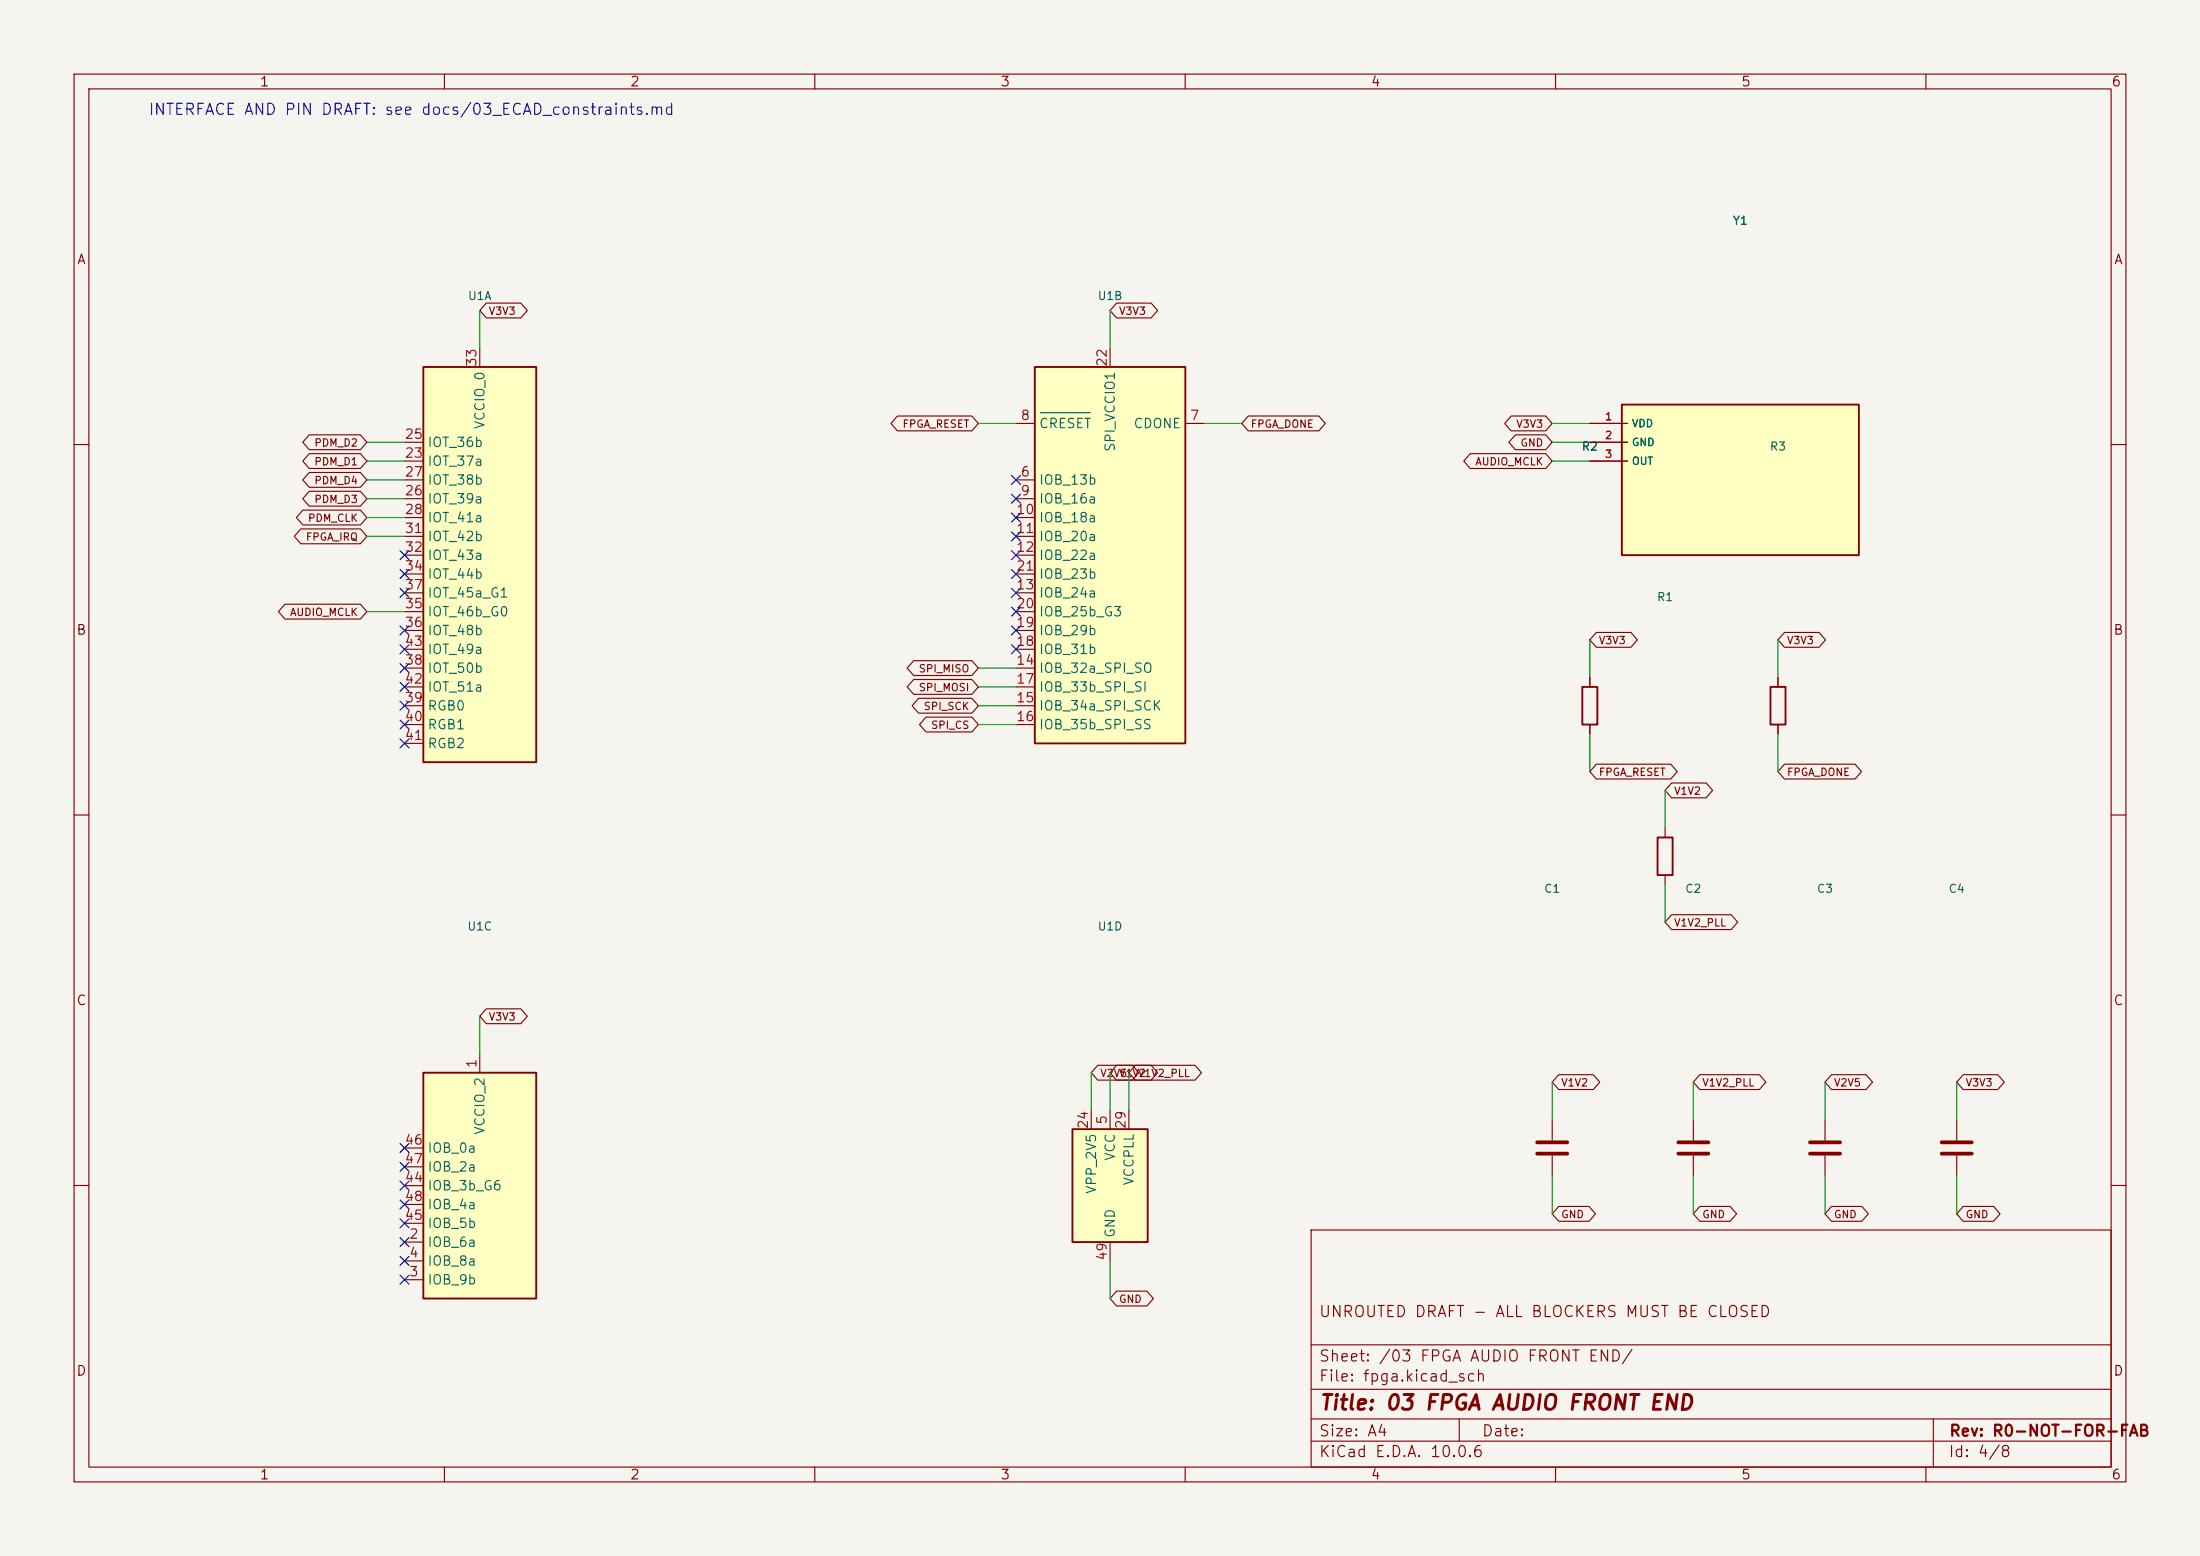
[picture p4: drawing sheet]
(kicad_sch (version 20251024) (generator "eeschema") (paper "A4") (title_block (title "03 FPGA AUDIO FRONT END") (rev "R0-NOT-FOR-FAB") (comment 1 "UNROUTED DRAFT - ALL BLOCKERS MUST BE CLOSED")) (lib_symbols (symbol "MeetNote:ICE40UP5K-SG48ITR" (exclude_from_sim no) (in_bom yes) (on_board yes) (in_pos_files yes) (duplicate_pin_numbers_are_jumpers no) (property "Reference" "U" (at -8.89 -29.21 0) (show_name no) (do_not_autoplace no) (effects (font (size 1.27 1.27)))) (property "Value" "ICE40UP5K-SG48ITR" (at 0 -31.75 0) (show_name no) (do_not_autoplace no) (effects (font (size 1.27 1.27)))) (property "Footprint" "MeetNote:QFN-48-1EP_7x7mm_P0.5mm_EP5.6x5.6mm" (at 0 -34.29 0) (show_name no) (do_not_autoplace no) (hide yes) (effects (font (size 1.27 1.27)))) (property "Datasheet" "http://www.latticesemi.com/Products/FPGAandCPLD/iCE40Ultra" (at -10.16 25.4 0) (show_name no) (do_not_autoplace no) (hide yes) (effects (font (size 1.27 1.27)))) (property "Description" "iCE40 UltraPlus FPGA, 5280 LUTs, 1.2V, 48-pin QFN" (at 0 0 0) (show_name no) (do_not_autoplace no) (hide yes) (effects (font (size 1.27 1.27)))) (property "ki_locked" "" (at 0 0 0) (show_name no) (do_not_autoplace no) (effects (font (size 1.27 1.27)))) (property "ki_keywords" "FPGA programmable logic" (at 0 0 0) (show_name no) (do_not_autoplace no) (hide yes) (effects (font (size 1.27 1.27)))) (property "ki_fp_filters" "QFN*1EP*7x7mm*P0.5mm*" (at 0 0 0) (show_name no) (do_not_autoplace no) (hide yes) (effects (font (size 1.27 1.27)))) (symbol "ICE40UP5K-SG48ITR_1_1" (rectangle (start -7.62 25.4) (end 7.62 -27.94) (stroke (width 0.254) (type default)) (fill (type background))) (pin bidirectional line (at -10.16 12.7 0) (length 2.54) (name "IOT_37a" (effects (font (size 1.27 1.27)))) (number "23" (effects (font (size 1.27 1.27))))) (pin bidirectional line (at -10.16 15.24 0) (length 2.54) (name "IOT_36b" (effects (font (size 1.27 1.27)))) (number "25" (effects (font (size 1.27 1.27))))) (pin bidirectional line (at -10.16 7.62 0) (length 2.54) (name "IOT_39a" (effects (font (size 1.27 1.27)))) (number "26" (effects (font (size 1.27 1.27))))) (pin bidirectional line (at -10.16 10.16 0) (length 2.54) (name "IOT_38b" (effects (font (size 1.27 1.27)))) (number "27" (effects (font (size 1.27 1.27))))) (pin bidirectional line (at -10.16 5.08 0) (length 2.54) (name "IOT_41a" (effects (font (size 1.27 1.27)))) (number "28" (effects (font (size 1.27 1.27))))) (pin bidirectional line (at -10.16 2.54 0) (length 2.54) (name "IOT_42b" (effects (font (size 1.27 1.27)))) (number "31" (effects (font (size 1.27 1.27))))) (pin bidirectional line (at -10.16 0 0) (length 2.54) (name "IOT_43a" (effects (font (size 1.27 1.27)))) (number "32" (effects (font (size 1.27 1.27))))) (pin power_in line (at 0 27.94 270) (length 2.54) (name "VCCIO_0" (effects (font (size 1.27 1.27)))) (number "33" (effects (font (size 1.27 1.27))))) (pin bidirectional line (at -10.16 -2.54 0) (length 2.54) (name "IOT_44b" (effects (font (size 1.27 1.27)))) (number "34" (effects (font (size 1.27 1.27))))) (pin bidirectional line (at -10.16 -7.62 0) (length 2.54) (name "IOT_46b_G0" (effects (font (size 1.27 1.27)))) (number "35" (effects (font (size 1.27 1.27))))) (pin bidirectional line (at -10.16 -10.16 0) (length 2.54) (name "IOT_48b" (effects (font (size 1.27 1.27)))) (number "36" (effects (font (size 1.27 1.27))))) (pin bidirectional line (at -10.16 -5.08 0) (length 2.54) (name "IOT_45a_G1" (effects (font (size 1.27 1.27)))) (number "37" (effects (font (size 1.27 1.27))))) (pin bidirectional line (at -10.16 -15.24 0) (length 2.54) (name "IOT_50b" (effects (font (size 1.27 1.27)))) (number "38" (effects (font (size 1.27 1.27))))) (pin open_collector line (at -10.16 -20.32 0) (length 2.54) (name "RGB0" (effects (font (size 1.27 1.27)))) (number "39" (effects (font (size 1.27 1.27))))) (pin open_collector line (at -10.16 -22.86 0) (length 2.54) (name "RGB1" (effects (font (size 1.27 1.27)))) (number "40" (effects (font (size 1.27 1.27))))) (pin open_collector line (at -10.16 -25.4 0) (length 2.54) (name "RGB2" (effects (font (size 1.27 1.27)))) (number "41" (effects (font (size 1.27 1.27))))) (pin bidirectional line (at -10.16 -17.78 0) (length 2.54) (name "IOT_51a" (effects (font (size 1.27 1.27)))) (number "42" (effects (font (size 1.27 1.27))))) (pin bidirectional line (at -10.16 -12.7 0) (length 2.54) (name "IOT_49a" (effects (font (size 1.27 1.27)))) (number "43" (effects (font (size 1.27 1.27)))))) (symbol "ICE40UP5K-SG48ITR_2_1" (rectangle (start -10.16 25.4) (end 10.16 -25.4) (stroke (width 0.254) (type default)) (fill (type background))) (pin bidirectional line (at -12.7 10.16 0) (length 2.54) (name "IOB_13b" (effects (font (size 1.27 1.27)))) (number "6" (effects (font (size 1.27 1.27))))) (pin open_collector line (at 12.7 17.78 180) (length 2.54) (name "CDONE" (effects (font (size 1.27 1.27)))) (number "7" (effects (font (size 1.27 1.27))))) (pin input line (at -12.7 17.78 0) (length 2.54) (name "~{CRESET}" (effects (font (size 1.27 1.27)))) (number "8" (effects (font (size 1.27 1.27))))) (pin bidirectional line (at -12.7 7.62 0) (length 2.54) (name "IOB_16a" (effects (font (size 1.27 1.27)))) (number "9" (effects (font (size 1.27 1.27))))) (pin bidirectional line (at -12.7 5.08 0) (length 2.54) (name "IOB_18a" (effects (font (size 1.27 1.27)))) (number "10" (effects (font (size 1.27 1.27))))) (pin bidirectional line (at -12.7 2.54 0) (length 2.54) (name "IOB_20a" (effects (font (size 1.27 1.27)))) (number "11" (effects (font (size 1.27 1.27))))) (pin bidirectional line (at -12.7 0 0) (length 2.54) (name "IOB_22a" (effects (font (size 1.27 1.27)))) (number "12" (effects (font (size 1.27 1.27))))) (pin bidirectional line (at -12.7 -5.08 0) (length 2.54) (name "IOB_24a" (effects (font (size 1.27 1.27)))) (number "13" (effects (font (size 1.27 1.27))))) (pin bidirectional line (at -12.7 -15.24 0) (length 2.54) (name "IOB_32a_SPI_SO" (effects (font (size 1.27 1.27)))) (number "14" (effects (font (size 1.27 1.27))))) (pin bidirectional line (at -12.7 -20.32 0) (length 2.54) (name "IOB_34a_SPI_SCK" (effects (font (size 1.27 1.27)))) (number "15" (effects (font (size 1.27 1.27))))) (pin bidirectional line (at -12.7 -22.86 0) (length 2.54) (name "IOB_35b_SPI_SS" (effects (font (size 1.27 1.27)))) (number "16" (effects (font (size 1.27 1.27))))) (pin bidirectional line (at -12.7 -17.78 0) (length 2.54) (name "IOB_33b_SPI_SI" (effects (font (size 1.27 1.27)))) (number "17" (effects (font (size 1.27 1.27))))) (pin bidirectional line (at -12.7 -12.7 0) (length 2.54) (name "IOB_31b" (effects (font (size 1.27 1.27)))) (number "18" (effects (font (size 1.27 1.27))))) (pin bidirectional line (at -12.7 -10.16 0) (length 2.54) (name "IOB_29b" (effects (font (size 1.27 1.27)))) (number "19" (effects (font (size 1.27 1.27))))) (pin bidirectional line (at -12.7 -7.62 0) (length 2.54) (name "IOB_25b_G3" (effects (font (size 1.27 1.27)))) (number "20" (effects (font (size 1.27 1.27))))) (pin bidirectional line (at -12.7 -2.54 0) (length 2.54) (name "IOB_23b" (effects (font (size 1.27 1.27)))) (number "21" (effects (font (size 1.27 1.27))))) (pin power_in line (at 0 27.94 270) (length 2.54) (name "SPI_VCCIO1" (effects (font (size 1.27 1.27)))) (number "22" (effects (font (size 1.27 1.27)))))) (symbol "ICE40UP5K-SG48ITR_3_1" (rectangle (start -7.62 15.24) (end 7.62 -15.24) (stroke (width 0.254) (type default)) (fill (type background))) (pin power_in line (at 0 17.78 270) (length 2.54) (name "VCCIO_2" (effects (font (size 1.27 1.27)))) (number "1" (effects (font (size 1.27 1.27))))) (pin bidirectional line (at -10.16 -7.62 0) (length 2.54) (name "IOB_6a" (effects (font (size 1.27 1.27)))) (number "2" (effects (font (size 1.27 1.27))))) (pin bidirectional line (at -10.16 -12.7 0) (length 2.54) (name "IOB_9b" (effects (font (size 1.27 1.27)))) (number "3" (effects (font (size 1.27 1.27))))) (pin bidirectional line (at -10.16 -10.16 0) (length 2.54) (name "IOB_8a" (effects (font (size 1.27 1.27)))) (number "4" (effects (font (size 1.27 1.27))))) (pin bidirectional line (at -10.16 0 0) (length 2.54) (name "IOB_3b_G6" (effects (font (size 1.27 1.27)))) (number "44" (effects (font (size 1.27 1.27))))) (pin bidirectional line (at -10.16 -5.08 0) (length 2.54) (name "IOB_5b" (effects (font (size 1.27 1.27)))) (number "45" (effects (font (size 1.27 1.27))))) (pin bidirectional line (at -10.16 5.08 0) (length 2.54) (name "IOB_0a" (effects (font (size 1.27 1.27)))) (number "46" (effects (font (size 1.27 1.27))))) (pin bidirectional line (at -10.16 2.54 0) (length 2.54) (name "IOB_2a" (effects (font (size 1.27 1.27)))) (number "47" (effects (font (size 1.27 1.27))))) (pin bidirectional line (at -10.16 -2.54 0) (length 2.54) (name "IOB_4a" (effects (font (size 1.27 1.27)))) (number "48" (effects (font (size 1.27 1.27)))))) (symbol "ICE40UP5K-SG48ITR_4_1" (rectangle (start -5.08 7.62) (end 5.08 -7.62) (stroke (width 0.254) (type default)) (fill (type background))) (pin power_in line (at 0 10.16 270) (length 2.54) (name "VCC" (effects (font (size 1.27 1.27)))) (number "5" (effects (font (size 1.27 1.27))))) (pin power_in line (at -2.54 10.16 270) (length 2.54) (name "VPP_2V5" (effects (font (size 1.27 1.27)))) (number "24" (effects (font (size 1.27 1.27))))) (pin power_out line (at 2.54 10.16 270) (length 2.54) (name "VCCPLL" (effects (font (size 1.27 1.27)))) (number "29" (effects (font (size 1.27 1.27))))) (pin passive line (at 0 10.16 270) (length 2.54) (hide yes) (name "VCC" (effects (font (size 1.27 1.27)))) (number "30" (effects (font (size 1.27 1.27))))) (pin power_in line (at 0 -10.16 90) (length 2.54) (name "GND" (effects (font (size 1.27 1.27)))) (number "49" (effects (font (size 1.27 1.27)))))) (embedded_fonts no)) (symbol "MeetNote:UNVERIFIED_12M288_XO" (pin_names (offset 0.508)) (in_bom yes) (on_board no) (property "Reference" "U" (at 0 12.16 0) (effects (font (size 1.27 1.27)))) (property "Value" "UNVERIFIED_12M288_XO" (at 0 -12.16 0) (effects (font (size 1.27 1.27)))) (symbol "UNVERIFIED_12M288_XO_0_1" (rectangle (start -16 10.16) (end 16 -10.16) (stroke (width 0.254) (type default)) (fill (type background)))) (symbol "UNVERIFIED_12M288_XO_1_1" (pin power_in line (at -20.32 7.62 0) (length 5.08) (name "VDD" (effects (font (size 1 1)))) (number "1" (effects (font (size 1 1))))) (pin power_in line (at -20.32 5.08 0) (length 5.08) (name "GND" (effects (font (size 1 1)))) (number "2" (effects (font (size 1 1))))) (pin output line (at -20.32 2.54 0) (length 5.08) (name "OUT" (effects (font (size 1 1)))) (number "3" (effects (font (size 1 1))))))) (symbol "MeetNote:R" (pin_numbers (hide yes)) (pin_names (offset 0)) (exclude_from_sim no) (in_bom yes) (on_board yes) (in_pos_files yes) (duplicate_pin_numbers_are_jumpers no) (property "Reference" "R" (at 2.032 0 90) (show_name no) (do_not_autoplace no) (effects (font (size 1.27 1.27)))) (property "Value" "R" (at 0 0 90) (show_name no) (do_not_autoplace no) (effects (font (size 1.27 1.27)))) (property "Footprint" "" (at -1.778 0 90) (show_name no) (do_not_autoplace no) (hide yes) (effects (font (size 1.27 1.27)))) (property "Datasheet" "" (at 0 0 0) (show_name no) (do_not_autoplace no) (hide yes) (effects (font (size 1.27 1.27)))) (property "Description" "Resistor" (at 0 0 0) (show_name no) (do_not_autoplace no) (hide yes) (effects (font (size 1.27 1.27)))) (property "ki_keywords" "R res resistor" (at 0 0 0) (show_name no) (do_not_autoplace no) (hide yes) (effects (font (size 1.27 1.27)))) (property "ki_fp_filters" "R_*" (at 0 0 0) (show_name no) (do_not_autoplace no) (hide yes) (effects (font (size 1.27 1.27)))) (symbol "R_0_1" (rectangle (start -1.016 -2.54) (end 1.016 2.54) (stroke (width 0.254) (type default)) (fill (type none)))) (symbol "R_1_1" (pin passive line (at 0 3.81 270) (length 1.27) (name "" (effects (font (size 1.27 1.27)))) (number "1" (effects (font (size 1.27 1.27))))) (pin passive line (at 0 -3.81 90) (length 1.27) (name "" (effects (font (size 1.27 1.27)))) (number "2" (effects (font (size 1.27 1.27)))))) (embedded_fonts no)) (symbol "MeetNote:C" (pin_numbers (hide yes)) (pin_names (offset 0.254)) (exclude_from_sim no) (in_bom yes) (on_board yes) (in_pos_files yes) (duplicate_pin_numbers_are_jumpers no) (property "Reference" "C" (at 0.635 2.54 0) (show_name no) (do_not_autoplace no) (effects (font (size 1.27 1.27)) (justify left))) (property "Value" "C" (at 0.635 -2.54 0) (show_name no) (do_not_autoplace no) (effects (font (size 1.27 1.27)) (justify left))) (property "Footprint" "" (at 0.9652 -3.81 0) (show_name no) (do_not_autoplace no) (hide yes) (effects (font (size 1.27 1.27)))) (property "Datasheet" "" (at 0 0 0) (show_name no) (do_not_autoplace no) (hide yes) (effects (font (size 1.27 1.27)))) (property "Description" "Unpolarized capacitor" (at 0 0 0) (show_name no) (do_not_autoplace no) (hide yes) (effects (font (size 1.27 1.27)))) (property "ki_keywords" "cap capacitor" (at 0 0 0) (show_name no) (do_not_autoplace no) (hide yes) (effects (font (size 1.27 1.27)))) (property "ki_fp_filters" "C_*" (at 0 0 0) (show_name no) (do_not_autoplace no) (hide yes) (effects (font (size 1.27 1.27)))) (symbol "C_0_1" (polyline (pts (xy -2.032 0.762) (xy 2.032 0.762)) (stroke (width 0.508) (type default)) (fill (type none))) (polyline (pts (xy -2.032 -0.762) (xy 2.032 -0.762)) (stroke (width 0.508) (type default)) (fill (type none)))) (symbol "C_1_1" (pin passive line (at 0 3.81 270) (length 2.794) (name "" (effects (font (size 1.27 1.27)))) (number "1" (effects (font (size 1.27 1.27))))) (pin passive line (at 0 -3.81 90) (length 2.794) (name "" (effects (font (size 1.27 1.27)))) (number "2" (effects (font (size 1.27 1.27)))))) (embedded_fonts no)))(text "INTERFACE AND PIN DRAFT: see docs/03_ECAD_constraints.md" (at 20 15 0) (effects (font (size 1.5 1.5)) (justify left)))(symbol (lib_id "MeetNote:ICE40UP5K-SG48ITR") (at 64.77 74.93 0) (unit 1) (in_bom yes) (on_board yes) (dnp no)(property "Reference" "U1" (at 64.77 39.93000000000001 0) (effects (font (size 1.1 1.1))))(property "Value" "ICE40UP5K-SG48ITR" (at 64.77 79.93 0) (effects (font (size 1.1 1.1)) hide))(property "Footprint" "MeetNote:QFN-48-1EP_7x7mm_P0.5mm_EP5.6x5.6mm" (at 64.77 74.93 0) (effects (font (size 1.1 1.1)) hide))(property "Review" "Library geometry; manufacturer pin review pending" (at 64.77 74.93 0) (effects (font (size 1.1 1.1)) hide)))(wire (pts (xy 54.61 62.23) (xy 49.53 62.23)) (stroke (width 0) (type default)))(global_label "PDM_D1" (shape bidirectional) (at 49.53 62.23 180) (effects (font (size 1 1)) (justify right)))(wire (pts (xy 54.61 59.69) (xy 49.53 59.69)) (stroke (width 0) (type default)))(global_label "PDM_D2" (shape bidirectional) (at 49.53 59.69 180) (effects (font (size 1 1)) (justify right)))(wire (pts (xy 54.61 67.31) (xy 49.53 67.31)) (stroke (width 0) (type default)))(global_label "PDM_D3" (shape bidirectional) (at 49.53 67.31 180) (effects (font (size 1 1)) (justify right)))(wire (pts (xy 54.61 64.77) (xy 49.53 64.77)) (stroke (width 0) (type default)))(global_label "PDM_D4" (shape bidirectional) (at 49.53 64.77 180) (effects (font (size 1 1)) (justify right)))(wire (pts (xy 54.61 69.85) (xy 49.53 69.85)) (stroke (width 0) (type default)))(global_label "PDM_CLK" (shape bidirectional) (at 49.53 69.85 180) (effects (font (size 1 1)) (justify right)))(wire (pts (xy 54.61 72.39) (xy 49.53 72.39)) (stroke (width 0) (type default)))(global_label "FPGA_IRQ" (shape bidirectional) (at 49.53 72.39 180) (effects (font (size 1 1)) (justify right)))(no_connect (at 54.61 74.93))(wire (pts (xy 64.77 46.99) (xy 64.77 41.91)) (stroke (width 0) (type default)))(global_label "V3V3" (shape bidirectional) (at 64.77 41.91 0) (effects (font (size 1 1)) (justify left)))(no_connect (at 54.61 77.47))(wire (pts (xy 54.61 82.55) (xy 49.53 82.55)) (stroke (width 0) (type default)))(global_label "AUDIO_MCLK" (shape bidirectional) (at 49.53 82.55 180) (effects (font (size 1 1)) (justify right)))(no_connect (at 54.61 85.09))(no_connect (at 54.61 80.01))(no_connect (at 54.61 90.17))(no_connect (at 54.61 95.25))(no_connect (at 54.61 97.79))(no_connect (at 54.61 100.33))(no_connect (at 54.61 92.71))(no_connect (at 54.61 87.63))(symbol (lib_id "MeetNote:ICE40UP5K-SG48ITR") (at 149.86 74.93 0) (unit 2) (in_bom yes) (on_board yes) (dnp no)(property "Reference" "U1" (at 149.86 39.93000000000001 0) (effects (font (size 1.1 1.1))))(property "Value" "ICE40UP5K-SG48ITR" (at 149.86 79.93 0) (effects (font (size 1.1 1.1)) hide))(property "Footprint" "MeetNote:QFN-48-1EP_7x7mm_P0.5mm_EP5.6x5.6mm" (at 149.86 74.93 0) (effects (font (size 1.1 1.1)) hide))(property "Review" "Library geometry; manufacturer pin review pending" (at 149.86 74.93 0) (effects (font (size 1.1 1.1)) hide)))(no_connect (at 137.16 64.77))(wire (pts (xy 162.56 57.15) (xy 167.64 57.15)) (stroke (width 0) (type default)))(global_label "FPGA_DONE" (shape bidirectional) (at 167.64 57.15 0) (effects (font (size 1 1)) (justify left)))(wire (pts (xy 137.16 57.15) (xy 132.08 57.15)) (stroke (width 0) (type default)))(global_label "FPGA_RESET" (shape bidirectional) (at 132.08 57.15 180) (effects (font (size 1 1)) (justify right)))(no_connect (at 137.16 67.31))(no_connect (at 137.16 69.85))(no_connect (at 137.16 72.39))(no_connect (at 137.16 74.93))(no_connect (at 137.16 80.01))(wire (pts (xy 137.16 90.17) (xy 132.08 90.17)) (stroke (width 0) (type default)))(global_label "SPI_MISO" (shape bidirectional) (at 132.08 90.17 180) (effects (font (size 1 1)) (justify right)))(wire (pts (xy 137.16 95.25) (xy 132.08 95.25)) (stroke (width 0) (type default)))(global_label "SPI_SCK" (shape bidirectional) (at 132.08 95.25 180) (effects (font (size 1 1)) (justify right)))(wire (pts (xy 137.16 97.79) (xy 132.08 97.79)) (stroke (width 0) (type default)))(global_label "SPI_CS" (shape bidirectional) (at 132.08 97.79 180) (effects (font (size 1 1)) (justify right)))(wire (pts (xy 137.16 92.71) (xy 132.08 92.71)) (stroke (width 0) (type default)))(global_label "SPI_MOSI" (shape bidirectional) (at 132.08 92.71 180) (effects (font (size 1 1)) (justify right)))(no_connect (at 137.16 87.63))(no_connect (at 137.16 85.09))(no_connect (at 137.16 82.55))(no_connect (at 137.16 77.47))(wire (pts (xy 149.86 46.99) (xy 149.86 41.91)) (stroke (width 0) (type default)))(global_label "V3V3" (shape bidirectional) (at 149.86 41.91 0) (effects (font (size 1 1)) (justify left)))(symbol (lib_id "MeetNote:ICE40UP5K-SG48ITR") (at 64.77 160.02 0) (unit 3) (in_bom yes) (on_board yes) (dnp no)(property "Reference" "U1" (at 64.77 125.02000000000001 0) (effects (font (size 1.1 1.1))))(property "Value" "ICE40UP5K-SG48ITR" (at 64.77 165.02 0) (effects (font (size 1.1 1.1)) hide))(property "Footprint" "MeetNote:QFN-48-1EP_7x7mm_P0.5mm_EP5.6x5.6mm" (at 64.77 160.02 0) (effects (font (size 1.1 1.1)) hide))(property "Review" "Library geometry; manufacturer pin review pending" (at 64.77 160.02 0) (effects (font (size 1.1 1.1)) hide)))(wire (pts (xy 64.77 142.24) (xy 64.77 137.16)) (stroke (width 0) (type default)))(global_label "V3V3" (shape bidirectional) (at 64.77 137.16 0) (effects (font (size 1 1)) (justify left)))(no_connect (at 54.61 167.64))(no_connect (at 54.61 172.72))(no_connect (at 54.61 170.18))(no_connect (at 54.61 160.02))(no_connect (at 54.61 165.1))(no_connect (at 54.61 154.94))(no_connect (at 54.61 157.48))(no_connect (at 54.61 162.56))(symbol (lib_id "MeetNote:ICE40UP5K-SG48ITR") (at 149.86 160.02 0) (unit 4) (in_bom yes) (on_board yes) (dnp no)(property "Reference" "U1" (at 149.86 125.02000000000001 0) (effects (font (size 1.1 1.1))))(property "Value" "ICE40UP5K-SG48ITR" (at 149.86 165.02 0) (effects (font (size 1.1 1.1)) hide))(property "Footprint" "MeetNote:QFN-48-1EP_7x7mm_P0.5mm_EP5.6x5.6mm" (at 149.86 160.02 0) (effects (font (size 1.1 1.1)) hide))(property "Review" "Library geometry; manufacturer pin review pending" (at 149.86 160.02 0) (effects (font (size 1.1 1.1)) hide)))(wire (pts (xy 149.86 149.86) (xy 149.86 144.78)) (stroke (width 0) (type default)))(global_label "V1V2" (shape bidirectional) (at 149.86 144.78 0) (effects (font (size 1 1)) (justify left)))(wire (pts (xy 147.32 149.86) (xy 147.32 144.78)) (stroke (width 0) (type default)))(global_label "V2V5" (shape bidirectional) (at 147.32 144.78 0) (effects (font (size 1 1)) (justify left)))(wire (pts (xy 152.4 149.86) (xy 152.4 144.78)) (stroke (width 0) (type default)))(global_label "V1V2_PLL" (shape bidirectional) (at 152.4 144.78 0) (effects (font (size 1 1)) (justify left)))(wire (pts (xy 149.86 170.18) (xy 149.86 175.26)) (stroke (width 0) (type default)))(global_label "GND" (shape bidirectional) (at 149.86 175.26 0) (effects (font (size 1 1)) (justify left)))(symbol (lib_id "MeetNote:UNVERIFIED_12M288_XO") (at 234.95 64.77 0) (unit 1) (in_bom yes) (on_board no) (dnp no)(property "Reference" "Y1" (at 234.95 29.769999999999996 0) (effects (font (size 1.1 1.1))))(property "Value" "UNVERIFIED 12.288MHz XO" (at 234.95 69.77 0) (effects (font (size 1.1 1.1)) hide))(property "Footprint" "" (at 234.95 64.77 0) (effects (font (size 1.1 1.1)) hide))(property "Review" "BLOCKER: order code, jitter, supply and footprint not verified" (at 234.95 64.77 0) (effects (font (size 1.1 1.1)) hide)))(wire (pts (xy 214.63 57.15) (xy 209.55 57.15)) (stroke (width 0) (type default)))(global_label "V3V3" (shape bidirectional) (at 209.55 57.15 180) (effects (font (size 1 1)) (justify right)))(wire (pts (xy 214.63 59.69) (xy 209.55 59.69)) (stroke (width 0) (type default)))(global_label "GND" (shape bidirectional) (at 209.55 59.69 180) (effects (font (size 1 1)) (justify right)))(wire (pts (xy 214.63 62.23) (xy 209.55 62.23)) (stroke (width 0) (type default)))(global_label "AUDIO_MCLK" (shape bidirectional) (at 209.55 62.23 180) (effects (font (size 1 1)) (justify right)))(symbol (lib_id "MeetNote:R") (at 224.79 115.57 0) (unit 1) (in_bom yes) (on_board yes) (dnp no)(property "Reference" "R1" (at 224.79 80.57 0) (effects (font (size 1.1 1.1))))(property "Value" "100R PLL filter provisional" (at 224.79 120.57 0) (effects (font (size 1.1 1.1)) hide))(property "Footprint" "MeetNote:R_0603_1608Metric" (at 224.79 115.57 0) (effects (font (size 1.1 1.1)) hide))(property "Review" "Library geometry; manufacturer pin review pending" (at 224.79 115.57 0) (effects (font (size 1.1 1.1)) hide)))(wire (pts (xy 224.79 111.76) (xy 224.79 106.68)) (stroke (width 0) (type default)))(global_label "V1V2" (shape bidirectional) (at 224.79 106.68 0) (effects (font (size 1 1)) (justify left)))(wire (pts (xy 224.79 119.38) (xy 224.79 124.46)) (stroke (width 0) (type default)))(global_label "V1V2_PLL" (shape bidirectional) (at 224.79 124.46 0) (effects (font (size 1 1)) (justify left)))(symbol (lib_id "MeetNote:C") (at 209.55 154.94 0) (unit 1) (in_bom yes) (on_board yes) (dnp no)(property "Reference" "C1" (at 209.55 119.94 0) (effects (font (size 1.1 1.1))))(property "Value" "100nF 10V" (at 209.55 159.94 0) (effects (font (size 1.1 1.1)) hide))(property "Footprint" "MeetNote:C_0603_1608Metric" (at 209.55 154.94 0) (effects (font (size 1.1 1.1)) hide))(property "Review" "Library geometry; manufacturer pin review pending" (at 209.55 154.94 0) (effects (font (size 1.1 1.1)) hide)))(wire (pts (xy 209.55 151.13) (xy 209.55 146.05)) (stroke (width 0) (type default)))(global_label "V1V2" (shape bidirectional) (at 209.55 146.05 0) (effects (font (size 1 1)) (justify left)))(wire (pts (xy 209.55 158.75) (xy 209.55 163.83)) (stroke (width 0) (type default)))(global_label "GND" (shape bidirectional) (at 209.55 163.83 0) (effects (font (size 1 1)) (justify left)))(symbol (lib_id "MeetNote:C") (at 228.6 154.94 0) (unit 1) (in_bom yes) (on_board yes) (dnp no)(property "Reference" "C2" (at 228.6 119.94 0) (effects (font (size 1.1 1.1))))(property "Value" "100nF 10V" (at 228.6 159.94 0) (effects (font (size 1.1 1.1)) hide))(property "Footprint" "MeetNote:C_0603_1608Metric" (at 228.6 154.94 0) (effects (font (size 1.1 1.1)) hide))(property "Review" "Library geometry; manufacturer pin review pending" (at 228.6 154.94 0) (effects (font (size 1.1 1.1)) hide)))(wire (pts (xy 228.6 151.13) (xy 228.6 146.05)) (stroke (width 0) (type default)))(global_label "V1V2_PLL" (shape bidirectional) (at 228.6 146.05 0) (effects (font (size 1 1)) (justify left)))(wire (pts (xy 228.6 158.75) (xy 228.6 163.83)) (stroke (width 0) (type default)))(global_label "GND" (shape bidirectional) (at 228.6 163.83 0) (effects (font (size 1 1)) (justify left)))(symbol (lib_id "MeetNote:C") (at 246.38 154.94 0) (unit 1) (in_bom yes) (on_board yes) (dnp no)(property "Reference" "C3" (at 246.38 119.94 0) (effects (font (size 1.1 1.1))))(property "Value" "100nF 10V" (at 246.38 159.94 0) (effects (font (size 1.1 1.1)) hide))(property "Footprint" "MeetNote:C_0603_1608Metric" (at 246.38 154.94 0) (effects (font (size 1.1 1.1)) hide))(property "Review" "Library geometry; manufacturer pin review pending" (at 246.38 154.94 0) (effects (font (size 1.1 1.1)) hide)))(wire (pts (xy 246.38 151.13) (xy 246.38 146.05)) (stroke (width 0) (type default)))(global_label "V2V5" (shape bidirectional) (at 246.38 146.05 0) (effects (font (size 1 1)) (justify left)))(wire (pts (xy 246.38 158.75) (xy 246.38 163.83)) (stroke (width 0) (type default)))(global_label "GND" (shape bidirectional) (at 246.38 163.83 0) (effects (font (size 1 1)) (justify left)))(symbol (lib_id "MeetNote:C") (at 264.16 154.94 0) (unit 1) (in_bom yes) (on_board yes) (dnp no)(property "Reference" "C4" (at 264.16 119.94 0) (effects (font (size 1.1 1.1))))(property "Value" "100nF 10V" (at 264.16 159.94 0) (effects (font (size 1.1 1.1)) hide))(property "Footprint" "MeetNote:C_0603_1608Metric" (at 264.16 154.94 0) (effects (font (size 1.1 1.1)) hide))(property "Review" "Library geometry; manufacturer pin review pending" (at 264.16 154.94 0) (effects (font (size 1.1 1.1)) hide)))(wire (pts (xy 264.16 151.13) (xy 264.16 146.05)) (stroke (width 0) (type default)))(global_label "V3V3" (shape bidirectional) (at 264.16 146.05 0) (effects (font (size 1 1)) (justify left)))(wire (pts (xy 264.16 158.75) (xy 264.16 163.83)) (stroke (width 0) (type default)))(global_label "GND" (shape bidirectional) (at 264.16 163.83 0) (effects (font (size 1 1)) (justify left)))(symbol (lib_id "MeetNote:R") (at 214.63 95.25 0) (unit 1) (in_bom yes) (on_board yes) (dnp no)(property "Reference" "R2" (at 214.63 60.25 0) (effects (font (size 1.1 1.1))))(property "Value" "10k" (at 214.63 100.25 0) (effects (font (size 1.1 1.1)) hide))(property "Footprint" "MeetNote:R_0603_1608Metric" (at 214.63 95.25 0) (effects (font (size 1.1 1.1)) hide))(property "Review" "Library geometry; manufacturer pin review pending" (at 214.63 95.25 0) (effects (font (size 1.1 1.1)) hide)))(wire (pts (xy 214.63 91.44) (xy 214.63 86.36)) (stroke (width 0) (type default)))(global_label "V3V3" (shape bidirectional) (at 214.63 86.36 0) (effects (font (size 1 1)) (justify left)))(wire (pts (xy 214.63 99.06) (xy 214.63 104.14)) (stroke (width 0) (type default)))(global_label "FPGA_RESET" (shape bidirectional) (at 214.63 104.14 0) (effects (font (size 1 1)) (justify left)))(symbol (lib_id "MeetNote:R") (at 240.03 95.25 0) (unit 1) (in_bom yes) (on_board yes) (dnp no)(property "Reference" "R3" (at 240.03 60.25 0) (effects (font (size 1.1 1.1))))(property "Value" "10k" (at 240.03 100.25 0) (effects (font (size 1.1 1.1)) hide))(property "Footprint" "MeetNote:R_0603_1608Metric" (at 240.03 95.25 0) (effects (font (size 1.1 1.1)) hide))(property "Review" "Library geometry; manufacturer pin review pending" (at 240.03 95.25 0) (effects (font (size 1.1 1.1)) hide)))(wire (pts (xy 240.03 91.44) (xy 240.03 86.36)) (stroke (width 0) (type default)))(global_label "V3V3" (shape bidirectional) (at 240.03 86.36 0) (effects (font (size 1 1)) (justify left)))(wire (pts (xy 240.03 99.06) (xy 240.03 104.14)) (stroke (width 0) (type default)))(global_label "FPGA_DONE" (shape bidirectional) (at 240.03 104.14 0) (effects (font (size 1 1)) (justify left))))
